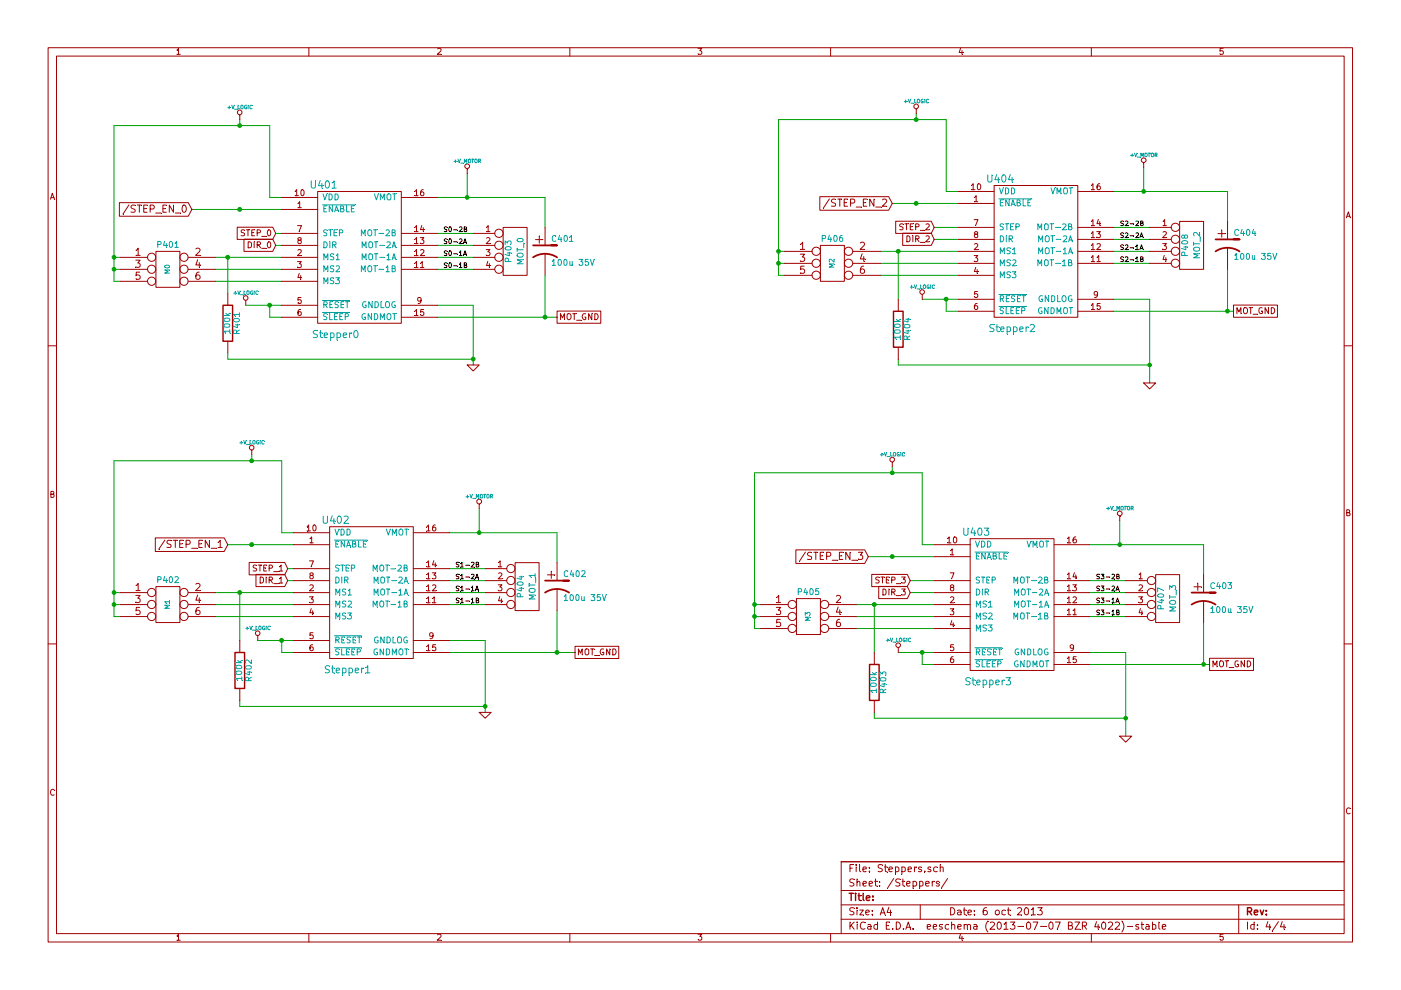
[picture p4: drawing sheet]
EESchema Schematic File Version 2
LIBS:power
LIBS:device
LIBS:transistors
LIBS:conn
LIBS:linear
LIBS:regul
LIBS:74xx
LIBS:cmos4000
LIBS:adc-dac
LIBS:memory
LIBS:xilinx
LIBS:special
LIBS:microcontrollers
LIBS:dsp
LIBS:microchip
LIBS:analog_switches
LIBS:motorola
LIBS:texas
LIBS:intel
LIBS:audio
LIBS:interface
LIBS:digital-audio
LIBS:philips
LIBS:display
LIBS:cypress
LIBS:siliconi
LIBS:opto
LIBS:atmel
LIBS:contrib
LIBS:valves
LIBS:RMC
LIBS:arduino_shieldsNCL
LIBS:opendous
LIBS:RAMPS-FD-EXT-cache
EELAYER 27 0
EELAYER END
$Descr A4 11693 8268
encoding utf-8
Sheet 4 4
Title ""
Date "6 oct 2013"
Rev ""
Comp ""
Comment1 ""
Comment2 ""
Comment3 ""
Comment4 ""
$EndDescr
Wire Wire Line
	7800 2000 8000 2000
Wire Wire Line
	7600 4850 7800 4850
Wire Wire Line
	9400 5050 9100 5050
Wire Wire Line
	9400 4850 9100 4850
Wire Wire Line
	9400 6000 7300 6000
Wire Wire Line
	7300 5450 7300 5050
Wire Wire Line
	7300 6000 7300 5950
Wire Wire Line
	10050 4800 10050 4550
Wire Wire Line
	10050 5200 10050 5550
Wire Wire Line
	7700 3950 6300 3950
Wire Wire Line
	7700 3950 7700 4550
Wire Wire Line
	7700 4550 7800 4550
Connection ~ 7700 5450
Wire Wire Line
	7700 5450 7700 5550
Wire Wire Line
	7700 5550 7800 5550
Connection ~ 6300 5050
Wire Wire Line
	6350 5050 6300 5050
Wire Wire Line
	7150 5150 7800 5150
Connection ~ 7450 4650
Connection ~ 7450 3950
Wire Wire Line
	7450 3900 7450 3950
Wire Wire Line
	7250 4650 7800 4650
Wire Wire Line
	7150 5050 7800 5050
Wire Wire Line
	7800 5250 7150 5250
Wire Wire Line
	6300 5150 6350 5150
Wire Wire Line
	6350 5250 6300 5250
Wire Wire Line
	6300 5250 6300 3950
Connection ~ 6300 5150
Wire Wire Line
	7500 5450 7800 5450
Wire Wire Line
	9350 4350 9350 4550
Wire Wire Line
	10050 4550 9100 4550
Wire Wire Line
	9100 5450 9400 5450
Wire Wire Line
	9400 5450 9400 6150
Connection ~ 9400 6000
Connection ~ 9350 4550
Connection ~ 7300 5050
Wire Wire Line
	9100 4950 9400 4950
Wire Wire Line
	9100 5150 9400 5150
Wire Wire Line
	9100 5550 10100 5550
Connection ~ 10050 5550
Connection ~ 10250 2600
Wire Wire Line
	10300 2600 9300 2600
Connection ~ 4550 2650
Wire Wire Line
	4650 2650 3650 2650
Wire Wire Line
	2000 1000 2000 1050
Wire Wire Line
	9300 2200 9600 2200
Wire Wire Line
	9300 2000 9600 2000
Connection ~ 7500 2100
Connection ~ 9550 1600
Connection ~ 9600 3050
Wire Wire Line
	9600 3200 9600 2500
Connection ~ 4000 4450
Wire Wire Line
	4050 5950 4050 5350
Connection ~ 2000 4950
Wire Wire Line
	2000 5350 2000 4950
Connection ~ 3950 3000
Wire Wire Line
	4550 2650 4550 2300
Wire Wire Line
	4000 4250 4000 4450
Wire Wire Line
	3750 4450 4650 4450
Wire Wire Line
	4050 4950 3750 4950
Wire Wire Line
	4050 4750 3750 4750
Wire Wire Line
	4050 5350 3750 5350
Wire Wire Line
	3750 4850 4050 4850
Wire Wire Line
	3750 5050 4050 5050
Wire Wire Line
	2050 2550 2350 2550
Connection ~ 950  2250
Wire Wire Line
	950  2350 950  1050
Wire Wire Line
	950  2350 1000 2350
Wire Wire Line
	950  2250 1000 2250
Wire Wire Line
	2350 2050 2300 2050
Wire Wire Line
	2350 2350 1800 2350
Wire Wire Line
	2350 2150 1800 2150
Wire Wire Line
	3650 2250 3950 2250
Wire Wire Line
	3650 2050 3950 2050
Wire Wire Line
	3650 2550 3950 2550
Wire Wire Line
	3950 1950 3650 1950
Wire Wire Line
	3950 2150 3650 2150
Wire Wire Line
	3900 1450 3900 1650
Connection ~ 2000 1050
Connection ~ 2000 1750
Wire Wire Line
	1800 2250 2350 2250
Wire Wire Line
	2300 1950 2350 1950
Wire Wire Line
	1000 2150 950  2150
Connection ~ 950  2150
Wire Wire Line
	2350 2650 2250 2650
Wire Wire Line
	2250 2650 2250 2550
Connection ~ 2250 2550
Wire Wire Line
	2350 1650 2250 1650
Wire Wire Line
	2250 1650 2250 1050
Wire Wire Line
	2250 1050 950  1050
Wire Wire Line
	2350 4450 2350 3850
Wire Wire Line
	2350 4450 2450 4450
Connection ~ 2350 5350
Wire Wire Line
	2350 5350 2350 5450
Wire Wire Line
	2350 5450 2450 5450
Connection ~ 950  4950
Wire Wire Line
	950  4950 1000 4950
Wire Wire Line
	2400 4750 2450 4750
Wire Wire Line
	1800 5050 2450 5050
Connection ~ 2100 4550
Connection ~ 2100 3850
Wire Wire Line
	2100 3800 2100 3850
Wire Wire Line
	2350 3850 950  3850
Wire Wire Line
	1900 4550 2450 4550
Wire Wire Line
	2450 4950 1800 4950
Wire Wire Line
	2450 5150 1800 5150
Wire Wire Line
	2450 4850 2400 4850
Wire Wire Line
	1000 5050 950  5050
Wire Wire Line
	1000 5150 950  5150
Wire Wire Line
	950  5150 950  3850
Connection ~ 950  5050
Wire Wire Line
	2150 5350 2450 5350
Wire Wire Line
	9600 2500 9300 2500
Wire Wire Line
	9300 1600 10250 1600
Wire Wire Line
	9550 1400 9550 1600
Wire Wire Line
	8000 2500 7700 2500
Connection ~ 6500 2200
Wire Wire Line
	6500 2300 6500 1000
Wire Wire Line
	6500 2300 6550 2300
Wire Wire Line
	6500 2200 6550 2200
Wire Wire Line
	8000 2300 7350 2300
Wire Wire Line
	8000 2100 7350 2100
Wire Wire Line
	8000 1700 7450 1700
Wire Wire Line
	7650 950  7650 1000
Connection ~ 7650 1000
Connection ~ 7650 1700
Wire Wire Line
	7350 2200 8000 2200
Wire Wire Line
	6550 2100 6500 2100
Connection ~ 6500 2100
Wire Wire Line
	8000 2600 7900 2600
Wire Wire Line
	7900 2600 7900 2500
Connection ~ 7900 2500
Wire Wire Line
	8000 1600 7900 1600
Wire Wire Line
	7900 1600 7900 1000
Wire Wire Line
	7900 1000 6500 1000
Wire Wire Line
	4550 1900 4550 1650
Wire Wire Line
	4550 1650 3650 1650
Connection ~ 3900 1650
Wire Wire Line
	4650 4450 4650 4700
Wire Wire Line
	4650 5100 4650 5450
Wire Wire Line
	10250 2600 10250 2250
Wire Wire Line
	10250 1600 10250 1850
Wire Wire Line
	1900 2950 1900 3000
Wire Wire Line
	1900 3000 3950 3000
Wire Wire Line
	3950 2550 3950 3050
Wire Wire Line
	4050 5900 2000 5900
Wire Wire Line
	2000 5900 2000 5850
Connection ~ 4050 5900
Wire Wire Line
	1900 2450 1900 2150
Connection ~ 1900 2150
Wire Wire Line
	7500 3000 7500 3050
Wire Wire Line
	7500 2500 7500 2100
Wire Wire Line
	7500 3050 9600 3050
Wire Wire Line
	9600 1900 9300 1900
Wire Wire Line
	9600 2100 9300 2100
Wire Wire Line
	1600 1750 2350 1750
Wire Wire Line
	4800 5450 3750 5450
Connection ~ 4650 5450
Wire Wire Line
	7800 4950 7600 4950
Wire Wire Line
	8000 1900 7800 1900
Text GLabel 7250 4650 0    60   Input ~ 0
/STEP_EN_3
Text Label 9150 5150 0    40   ~ 0
S3-1B
Text Label 9150 5050 0    40   ~ 0
S3-1A
Text Label 9150 4950 0    40   ~ 0
S3-2A
Text Label 9150 4850 0    40   ~ 0
S3-2B
Text GLabel 10100 5550 2    50   UnSpc ~ 0
MOT_GND
$Comp
L +V_LOGIC #PWR059
U 1 1
P 7500 5450
F 0 "#PWR059" H 7500 5420 30  0001 C CNN
F 1 "+V_LOGIC" H 7500 5550 30  0000 C CNN
F 2 "" H 7500 5450 60  0001 C CNN
F 3 "" H 7500 5450 60  0001 C CNN
	1    7500 5450
	1    0    0    -1  
$EndComp
$Comp
L +V_LOGIC #PWR060
U 1 1
P 7450 3900
F 0 "#PWR060" H 7450 3870 30  0001 C CNN
F 1 "+V_LOGIC" H 7450 4000 30  0000 C CNN
F 2 "" H 7450 3900 60  0001 C CNN
F 3 "" H 7450 3900 60  0001 C CNN
	1    7450 3900
	1    0    0    -1  
$EndComp
$Comp
L +V_MOTOR #PWR061
U 1 1
P 9350 4350
F 0 "#PWR061" H 9350 4320 30  0001 C CNN
F 1 "+V_MOTOR" H 9350 4450 30  0000 C CNN
F 2 "" H 9350 4350 60  0001 C CNN
F 3 "" H 9350 4350 60  0001 C CNN
	1    9350 4350
	1    0    0    -1  
$EndComp
$Comp
L R R403
U 1 1
P 7300 5700
F 0 "R403" V 7380 5700 50  0000 C CNN
F 1 "100k" V 7300 5700 50  0000 C CNN
F 2 "" H 7300 5700 60  0001 C CNN
F 3 "" H 7300 5700 60  0001 C CNN
	1    7300 5700
	1    0    0    -1  
$EndComp
$Comp
L CP1 C403
U 1 1
P 10050 5000
F 0 "C403" H 10100 5100 50  0000 L CNN
F 1 "100u 35V" H 10100 4900 50  0000 L CNN
F 2 "" H 10050 5000 60  0001 C CNN
F 3 "" H 10050 5000 60  0001 C CNN
	1    10050 5000
	1    0    0    -1  
$EndComp
Text GLabel 7600 4950 0    50   Input ~ 0
DIR_3
Text GLabel 7600 4850 0    50   Input ~ 0
STEP_3
$Comp
L CONN_3X2 P405
U 1 1
P 6750 5200
F 0 "P405" H 6750 5450 50  0000 C CNN
F 1 "M3" V 6750 5250 40  0000 C CNN
F 2 "" H 6750 5200 60  0001 C CNN
F 3 "" H 6750 5200 60  0001 C CNN
	1    6750 5200
	1    0    0    -1  
$EndComp
$Comp
L CONN_4 P407
U 1 1
P 9750 5000
F 0 "P407" V 9700 5000 50  0000 C CNN
F 1 "MOT_3" V 9800 5000 50  0000 C CNN
F 2 "" H 9750 5000 60  0001 C CNN
F 3 "" H 9750 5000 60  0001 C CNN
	1    9750 5000
	1    0    0    -1  
$EndComp
$Comp
L GND #PWR062
U 1 1
P 9400 6150
F 0 "#PWR062" H 9400 6150 30  0001 C CNN
F 1 "GND" H 9400 6080 30  0001 C CNN
F 2 "" H 9400 6150 60  0001 C CNN
F 3 "" H 9400 6150 60  0001 C CNN
	1    9400 6150
	1    0    0    -1  
$EndComp
$Comp
L POLOLU U403
U 1 1
P 8450 5050
F 0 "U403" H 8150 5650 60  0000 C CNN
F 1 "Stepper3" H 8250 4400 60  0000 C CNN
F 2 "" H 8450 5050 60  0001 C CNN
F 3 "" H 8450 5050 60  0001 C CNN
	1    8450 5050
	1    0    0    -1  
$EndComp
$Comp
L POLOLU U401
U 1 1
P 3000 2150
F 0 "U401" H 2700 2750 60  0000 C CNN
F 1 "Stepper0" H 2800 1500 60  0000 C CNN
F 2 "" H 3000 2150 60  0001 C CNN
F 3 "" H 3000 2150 60  0001 C CNN
	1    3000 2150
	1    0    0    -1  
$EndComp
$Comp
L POLOLU U402
U 1 1
P 3100 4950
F 0 "U402" H 2800 5550 60  0000 C CNN
F 1 "Stepper1" H 2900 4300 60  0000 C CNN
F 2 "" H 3100 4950 60  0001 C CNN
F 3 "" H 3100 4950 60  0001 C CNN
	1    3100 4950
	1    0    0    -1  
$EndComp
$Comp
L POLOLU U404
U 1 1
P 8650 2100
F 0 "U404" H 8350 2700 60  0000 C CNN
F 1 "Stepper2" H 8450 1450 60  0000 C CNN
F 2 "" H 8650 2100 60  0001 C CNN
F 3 "" H 8650 2100 60  0001 C CNN
	1    8650 2100
	1    0    0    -1  
$EndComp
$Comp
L CONN_3X2 P401
U 1 1
P 1400 2300
F 0 "P401" H 1400 2550 50  0000 C CNN
F 1 "M0" V 1400 2350 40  0000 C CNN
F 2 "" H 1400 2300 60  0001 C CNN
F 3 "" H 1400 2300 60  0001 C CNN
	1    1400 2300
	1    0    0    -1  
$EndComp
Text GLabel 2300 1950 0    50   Input ~ 0
STEP_0
Text GLabel 2300 2050 0    50   Input ~ 0
DIR_0
$Comp
L CONN_4 P403
U 1 1
P 4300 2100
F 0 "P403" V 4250 2100 50  0000 C CNN
F 1 "MOT_0" V 4350 2100 50  0000 C CNN
F 2 "" H 4300 2100 60  0001 C CNN
F 3 "" H 4300 2100 60  0001 C CNN
	1    4300 2100
	1    0    0    -1  
$EndComp
$Comp
L CONN_4 P404
U 1 1
P 4400 4900
F 0 "P404" V 4350 4900 50  0000 C CNN
F 1 "MOT_1" V 4450 4900 50  0000 C CNN
F 2 "" H 4400 4900 60  0001 C CNN
F 3 "" H 4400 4900 60  0001 C CNN
	1    4400 4900
	1    0    0    -1  
$EndComp
Text GLabel 2400 4850 0    50   Input ~ 0
DIR_1
Text GLabel 2400 4750 0    50   Input ~ 0
STEP_1
$Comp
L CONN_3X2 P402
U 1 1
P 1400 5100
F 0 "P402" H 1400 5350 50  0000 C CNN
F 1 "M1" V 1400 5150 40  0000 C CNN
F 2 "" H 1400 5100 60  0001 C CNN
F 3 "" H 1400 5100 60  0001 C CNN
	1    1400 5100
	1    0    0    -1  
$EndComp
$Comp
L GND #PWR063
U 1 1
P 9600 3200
F 0 "#PWR063" H 9600 3200 30  0001 C CNN
F 1 "GND" H 9600 3130 30  0001 C CNN
F 2 "" H 9600 3200 60  0001 C CNN
F 3 "" H 9600 3200 60  0001 C CNN
	1    9600 3200
	1    0    0    -1  
$EndComp
$Comp
L CONN_4 P408
U 1 1
P 9950 2050
F 0 "P408" V 9900 2050 50  0000 C CNN
F 1 "MOT_2" V 10000 2050 50  0000 C CNN
F 2 "" H 9950 2050 60  0001 C CNN
F 3 "" H 9950 2050 60  0001 C CNN
	1    9950 2050
	1    0    0    -1  
$EndComp
$Comp
L CONN_3X2 P406
U 1 1
P 6950 2250
F 0 "P406" H 6950 2500 50  0000 C CNN
F 1 "M2" V 6950 2300 40  0000 C CNN
F 2 "" H 6950 2250 60  0001 C CNN
F 3 "" H 6950 2250 60  0001 C CNN
	1    6950 2250
	1    0    0    -1  
$EndComp
Text GLabel 7800 1900 0    50   Input ~ 0
STEP_2
Text GLabel 7800 2000 0    50   Input ~ 0
DIR_2
$Comp
L CP1 C401
U 1 1
P 4550 2100
F 0 "C401" H 4600 2200 50  0000 L CNN
F 1 "100u 35V" H 4600 2000 50  0000 L CNN
F 2 "" H 4550 2100 60  0001 C CNN
F 3 "" H 4550 2100 60  0001 C CNN
	1    4550 2100
	1    0    0    -1  
$EndComp
$Comp
L CP1 C402
U 1 1
P 4650 4900
F 0 "C402" H 4700 5000 50  0000 L CNN
F 1 "100u 35V" H 4700 4800 50  0000 L CNN
F 2 "" H 4650 4900 60  0001 C CNN
F 3 "" H 4650 4900 60  0001 C CNN
	1    4650 4900
	1    0    0    -1  
$EndComp
$Comp
L CP1 C404
U 1 1
P 10250 2050
F 0 "C404" H 10300 2150 50  0000 L CNN
F 1 "100u 35V" H 10300 1950 50  0000 L CNN
F 2 "" H 10250 2050 60  0001 C CNN
F 3 "" H 10250 2050 60  0001 C CNN
	1    10250 2050
	1    0    0    -1  
$EndComp
$Comp
L R R401
U 1 1
P 1900 2700
F 0 "R401" V 1980 2700 50  0000 C CNN
F 1 "100k" V 1900 2700 50  0000 C CNN
F 2 "" H 1900 2700 60  0001 C CNN
F 3 "" H 1900 2700 60  0001 C CNN
	1    1900 2700
	1    0    0    -1  
$EndComp
$Comp
L GND #PWR064
U 1 1
P 3950 3050
F 0 "#PWR064" H 3950 3050 30  0001 C CNN
F 1 "GND" H 3950 2980 30  0001 C CNN
F 2 "" H 3950 3050 60  0001 C CNN
F 3 "" H 3950 3050 60  0001 C CNN
	1    3950 3050
	1    0    0    -1  
$EndComp
$Comp
L GND #PWR065
U 1 1
P 4050 5950
F 0 "#PWR065" H 4050 5950 30  0001 C CNN
F 1 "GND" H 4050 5880 30  0001 C CNN
F 2 "" H 4050 5950 60  0001 C CNN
F 3 "" H 4050 5950 60  0001 C CNN
	1    4050 5950
	1    0    0    -1  
$EndComp
$Comp
L R R402
U 1 1
P 2000 5600
F 0 "R402" V 2080 5600 50  0000 C CNN
F 1 "100k" V 2000 5600 50  0000 C CNN
F 2 "" H 2000 5600 60  0001 C CNN
F 3 "" H 2000 5600 60  0001 C CNN
	1    2000 5600
	1    0    0    -1  
$EndComp
$Comp
L R R404
U 1 1
P 7500 2750
F 0 "R404" V 7580 2750 50  0000 C CNN
F 1 "100k" V 7500 2750 50  0000 C CNN
F 2 "" H 7500 2750 60  0001 C CNN
F 3 "" H 7500 2750 60  0001 C CNN
	1    7500 2750
	1    0    0    -1  
$EndComp
$Comp
L +V_MOTOR #PWR066
U 1 1
P 3900 1450
F 0 "#PWR066" H 3900 1420 30  0001 C CNN
F 1 "+V_MOTOR" H 3900 1550 30  0000 C CNN
F 2 "" H 3900 1450 60  0001 C CNN
F 3 "" H 3900 1450 60  0001 C CNN
	1    3900 1450
	1    0    0    -1  
$EndComp
$Comp
L +V_MOTOR #PWR067
U 1 1
P 4000 4250
F 0 "#PWR067" H 4000 4220 30  0001 C CNN
F 1 "+V_MOTOR" H 4000 4350 30  0000 C CNN
F 2 "" H 4000 4250 60  0001 C CNN
F 3 "" H 4000 4250 60  0001 C CNN
	1    4000 4250
	1    0    0    -1  
$EndComp
$Comp
L +V_MOTOR #PWR068
U 1 1
P 9550 1400
F 0 "#PWR068" H 9550 1370 30  0001 C CNN
F 1 "+V_MOTOR" H 9550 1500 30  0000 C CNN
F 2 "" H 9550 1400 60  0001 C CNN
F 3 "" H 9550 1400 60  0001 C CNN
	1    9550 1400
	1    0    0    -1  
$EndComp
$Comp
L +V_LOGIC #PWR069
U 1 1
P 2000 1000
F 0 "#PWR069" H 2000 970 30  0001 C CNN
F 1 "+V_LOGIC" H 2000 1100 30  0000 C CNN
F 2 "" H 2000 1000 60  0001 C CNN
F 3 "" H 2000 1000 60  0001 C CNN
	1    2000 1000
	1    0    0    -1  
$EndComp
$Comp
L +V_LOGIC #PWR070
U 1 1
P 2100 3800
F 0 "#PWR070" H 2100 3770 30  0001 C CNN
F 1 "+V_LOGIC" H 2100 3900 30  0000 C CNN
F 2 "" H 2100 3800 60  0001 C CNN
F 3 "" H 2100 3800 60  0001 C CNN
	1    2100 3800
	1    0    0    -1  
$EndComp
$Comp
L +V_LOGIC #PWR071
U 1 1
P 7650 950
F 0 "#PWR071" H 7650 920 30  0001 C CNN
F 1 "+V_LOGIC" H 7650 1050 30  0000 C CNN
F 2 "" H 7650 950 60  0001 C CNN
F 3 "" H 7650 950 60  0001 C CNN
	1    7650 950 
	1    0    0    -1  
$EndComp
$Comp
L +V_LOGIC #PWR072
U 1 1
P 2050 2550
F 0 "#PWR072" H 2050 2520 30  0001 C CNN
F 1 "+V_LOGIC" H 2050 2650 30  0000 C CNN
F 2 "" H 2050 2550 60  0001 C CNN
F 3 "" H 2050 2550 60  0001 C CNN
	1    2050 2550
	1    0    0    -1  
$EndComp
$Comp
L +V_LOGIC #PWR073
U 1 1
P 2150 5350
F 0 "#PWR073" H 2150 5320 30  0001 C CNN
F 1 "+V_LOGIC" H 2150 5450 30  0000 C CNN
F 2 "" H 2150 5350 60  0001 C CNN
F 3 "" H 2150 5350 60  0001 C CNN
	1    2150 5350
	1    0    0    -1  
$EndComp
$Comp
L +V_LOGIC #PWR074
U 1 1
P 7700 2500
F 0 "#PWR074" H 7700 2470 30  0001 C CNN
F 1 "+V_LOGIC" H 7700 2600 30  0000 C CNN
F 2 "" H 7700 2500 60  0001 C CNN
F 3 "" H 7700 2500 60  0001 C CNN
	1    7700 2500
	1    0    0    -1  
$EndComp
Text GLabel 4650 2650 2    50   UnSpc ~ 0
MOT_GND
Text GLabel 4800 5450 2    50   UnSpc ~ 0
MOT_GND
Text GLabel 10300 2600 2    50   UnSpc ~ 0
MOT_GND
Text Label 3700 1950 0    40   ~ 0
S0-2B
Text Label 3700 2050 0    40   ~ 0
S0-2A
Text Label 3700 2150 0    40   ~ 0
S0-1A
Text Label 3700 2250 0    40   ~ 0
S0-1B
Text Label 3800 4750 0    40   ~ 0
S1-2B
Text Label 3800 4850 0    40   ~ 0
S1-2A
Text Label 3800 4950 0    40   ~ 0
S1-1A
Text Label 3800 5050 0    40   ~ 0
S1-1B
Text Label 9350 1900 0    40   ~ 0
S2-2B
Text Label 9350 2000 0    40   ~ 0
S2-2A
Text Label 9350 2100 0    40   ~ 0
S2-1A
Text Label 9350 2200 0    40   ~ 0
S2-1B
Text GLabel 1600 1750 0    60   Input ~ 0
/STEP_EN_0
Text GLabel 1900 4550 0    60   Input ~ 0
/STEP_EN_1
Text GLabel 7450 1700 0    60   Input ~ 0
/STEP_EN_2
$EndSCHEMATC
